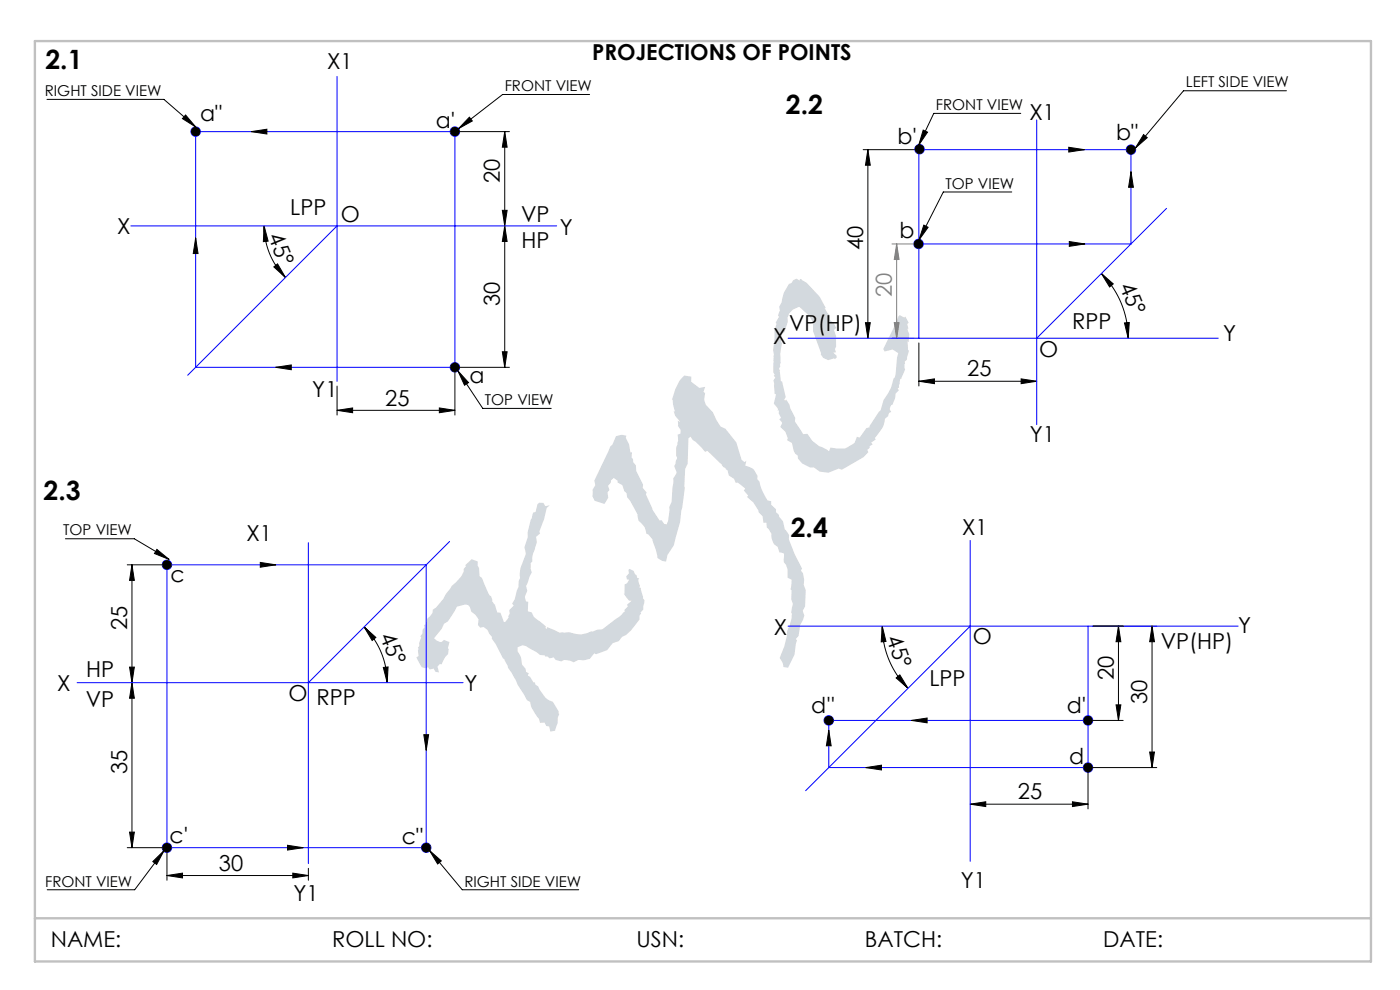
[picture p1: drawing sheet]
<svg xmlns="http://www.w3.org/2000/svg" width="297mm" height="210mm" viewBox="0 0 297 210" stroke-linecap="round" stroke-linejoin="round" font-family="sans-serif">
<g fill="none" stroke="#000" stroke-width=".21">
<path d="M97.5 27.9h10.6M107.1 27.9v50M107.1 27.9l.5 3.3h-1zM183.1 31.7h10.8M184.1 31.7v40M184.1 31.7l.5 3.3h-1zM56 47.9l.9 3.2-1 .2zM56 47.9a15.5 15.5 0 0 0 4.6 11M58.1 56.6l.8-.6 1.7 2.9zM106.6 44.6h1l-.5 3.3zM107.1 47.9l.5 3.3h-1zM233.7 58l2.5 2.2-.8 .7z"/>
<path d="M233.7 58a19.4 19.4 0 0 1 5.6 13.7M96.5 78.9v9.1M97.5 77.9h10.6M106.6 74.6h1l-.5 3.3zM183.6 68.4h1l-.5 3.3zM194.9 72.7v9.2M238.6 68.5l1-.1-.3 3.3zM71.5 87l3.3-.5v1.1zM71.5 81.9v6.1M71.5 87h25M93.2 86.5l3.3 .5-3.3 .6zM194.9 80.9l3.3-.5v1z"/>
<path d="M194.9 80.9h25M216.6 80.4l3.3 .5-3.3 .5zM27 119.8h7.4M28 119.8v60M28 119.8l.5 3.3h-1zM77.2 133l2.5 2.2-.8 .7zM77.2 133a16.7 16.7 0 0 1 4.9 11.8M187.2 132.8l.8 3.3-1.1 .1zM187.2 132.8a18.7 18.7 0 0 0 5.4 13.2M231.8 132.8h13.6M237.3 132.8v20M237.3 132.8l.5 3.3h-1z"/>
<path d="M244.4 132.8v30M244.4 132.8l.5 3.3h-1zM27.5 141.5h1l-.5 3.3zM28 144.8l.5 3.3h-1zM81.3 141.6l1-.1-.2 3.3zM190.1 143.8l.8-.6 1.7 2.8zM231.8 152.8h6.5M236.8 149.5h1l-.5 3.3zM243.9 159.5h1l-.5 3.3zM27 179.8h7.4M27.5 176.5h1l-.5 3.3zM205.8 170.6l3.3-.5v1z"/>
<path d="M205.8 170.6h25M227.5 170.1l3.3 .5-3.3 .5zM230.8 163.8v7.8M231.8 162.8h13.6M35.4 185.7l3.3-.5v1zM35.4 180.8v5.9M35.4 185.7h30M62.1 185.2l3.3 .5-3.3 .5zM65.4 184.2v2.5"/>
</g>
<path d="M189.2 51.7h4.7M190.2 51.7v20M190.2 51.7l.5 3.3h-1zM189.2 71.7h4.7M189.7 68.4h1l-.5 3.3z" fill="none" stroke="#808080" stroke-width=".21"/>
<g fill="none" stroke="#00f" stroke-width=".21">
<path d="M71.5 16.2v64.7M41.5 27.9h55v50h-55zM219.9 25.4v64.7M27.8 47.9h90.3M71.5 47.9l-31.7 31.7M194.9 51.7h45v-20h-45v40M247.5 44.2l-27.6 27.5M167.2 71.7h91.2M35.4 119.8h55v60h-55zM65.4 115.1v68.1M95.4 114.9l-30 29.9M205.8 114.6v68.1"/>
<path d="M167.2 132.8h95.4M205.8 132.8l-34.9 34.9M230.8 132.8v30h-55v-10h55M16.4 144.8h81.8"/>
<circle cx="41.5" cy="27.9" r="1"/>
<circle cx="96.5" cy="27.9" r="1"/>
<circle cx="195.1" cy="31.6" r="1"/>
<circle cx="239.9" cy="31.7" r="1"/>
<circle cx="194.9" cy="51.7" r="1"/>
<circle cx="96.5" cy="77.9" r="1"/>
<circle cx="35.4" cy="119.8" r="1"/>
<circle cx="175.8" cy="152.8" r="1"/>
<circle cx="230.8" cy="152.8" r="1"/>
<circle cx="35.4" cy="179.8" r="1"/>
<circle cx="90.4" cy="179.8" r="1"/>
<circle cx="230.8" cy="162.8" r="1"/>
</g>
<path d="M7.4 8.7h283.4v195.2h-283.4zM7.4 194.8h283.4" fill="none" stroke="#c0c0c0" stroke-width=".5"/>
<g fill="#000">
<path d="M107.1 27.9l.5 3.3h-1zM106.6 44.6h1l-.5 3.3zM184.1 31.7l.5 3.3h-1zM183.6 68.4h1l-.5 3.3zM28 119.8l.5 3.3h-1zM27.5 141.5h1l-.5 3.3zM244.4 132.8l.5 3.3h-1zM243.9 159.5h1l-.5 3.3zM237.3 132.8l.5 3.3h-1zM236.8 149.5h1l-.5 3.3z"/>
<path d="M56 47.9l.9 3.2-1 .2zM58.1 56.6l.8-.6 1.7 2.9z"/>
<path d="M106.6 74.6h1l-.5 3.3zM107.1 47.9l.5 3.3h-1zM27.5 176.5h1l-.5 3.3zM28 144.8l.5 3.3h-1z"/>
<path d="M238.6 68.5l1-.1-.3 3.3zM233.7 58l2.5 2.2-.8 .7z"/>
<path d="M71.5 87l3.3-.5v1.1zM93.2 86.5l3.3 .5-3.3 .6zM194.9 80.9l3.3-.5v1zM216.6 80.4l3.3 .5-3.3 .5z"/>
<path d="M187.2 132.8l.8 3.3-1.1 .1zM190.1 143.8l.8-.6 1.7 2.8z"/>
<path d="M81.3 141.6l1-.1-.2 3.3zM77.2 133l2.5 2.2-.8 .7z"/>
<path d="M227.5 170.1l3.3 .5-3.3 .5zM205.8 170.6l3.3-.5v1z"/>
<path d="M35.4 185.7l3.3-.5v1zM62.1 185.2l3.3 .5-3.3 .5z"/>
</g>
<path d="M190.2 51.7l.5 3.3h-1zM189.7 68.4h1l-.5 3.3z" fill="#808080"/>
<path d="M34.4 119.8a1 1 0 0 0 2 0 1 1 0 0 0-2 0zM34.4 179.8a1 1 0 0 0 2 0 1 1 0 0 0-2 0zM89.4 179.8a1 1 0 0 0 2 0 1 1 0 0 0-2 0zM174.8 152.8a1 1 0 0 0 2 0 1 1 0 0 0-2 0zM95.5 77.9a1 1 0 0 0 2 0 1 1 0 0 0-2 0zM95.5 27.9a1 1 0 0 0 2 0 1 1 0 0 0-2 0zM40.5 27.9a1 1 0 0 0 2 0 1 1 0 0 0-2 0zM229.8 152.8a1 1 0 0 0 2 0 1 1 0 0 0-2 0zM229.8 162.8a1 1 0 0 0 2 0 1 1 0 0 0-2 0zM194.1 31.6a1 1 0 0 0 2 0 1 1 0 0 0-2 0zM193.9 51.7a1 1 0 0 0 2 0 1 1 0 0 0-2 0zM238.9 31.7a1 1 0 0 0 2 0 1 1 0 0 0-2 0z" fill-rule="evenodd" fill="#000"/>
<g fill="none" stroke="#000" stroke-width=".21">
<path d="M272.9 19.3h-21.8l-10.2 12.1M10 21.1h24.8l6.7 5.8M39.4 24.4l2.1 2.5-2.8-1.7zM53.3 27.9l3.3-.5v1zM53.3 27.9h3.3M99.6 24.9l.6 .8-2.9 1.6zM125.1 20h-18.5l-9.3 7.3M195.9 27.6l.9 .4-1.9 2.8zM216.5 24.1h-18.4l-3.2 6.7M226.7 31.2l3.3 .5-3.3 .6zM227 31.7h3M239.9 36.4l.5 3.3h-1z"/>
<path d="M239.9 36.4v3.2M242.6 28.5l.8 .7-2.5 2.2zM41.5 50.5l.5 3.3h-1zM41.5 50.5v3.2M196 47.8l.9 .4-2 2.7zM214.6 40.7h-14.5l-5.2 10.2M226.8 51.2l3.3 .5-3.3 .6zM227 51.7h3.1M58.5 77.9l3.3-.5v1zM58.5 77.9h3.2M97.1 78.7l5.3 7.9h14.5M97.1 78.7l2.3 2.5-.8 .5z"/>
<path d="M13.9 114.3h14.6l7.4 4.4M33.3 116.5l2.6 2.2-3.1-1.3zM55.2 119.3l3.3 .5-3.3 .5zM55.3 119.8h3.2M89.9 155.8h1l-.5 3.3zM90.4 156.1v3M175.8 154.9l.5 3.3h-1zM175.8 154.9v3.2M193.4 152.8l3.3-.5v1zM193.4 152.8h3.2M61 179.3l3.3 .5-3.3 .5zM61.1 179.8h3.2"/>
<path d="M183.7 162.8l3.3-.5v1zM183.7 162.8h3.1M32.4 182.8l2.4-2.4-1.6 3zM34.8 180.4l-6.2 8.3h-18.6M91.1 180.4l2.5 2.2-.8 .7zM91.1 180.4l7 8.3h24.7"/>
</g>
<g fill="#000">
<path d="M58.5 77.9l3.3-.5v1zM53.3 27.9l3.3-.5v1zM41.5 50.5l.5 3.3h-1zM226.8 51.2l3.3 .5-3.3 .6zM239.9 36.4l.5 3.3h-1zM226.7 31.2l3.3 .5-3.3 .6zM61 179.3l3.3 .5-3.3 .5zM89.9 155.8h1l-.5 3.3zM55.2 119.3l3.3 .5-3.3 .5zM193.4 152.8l3.3-.5v1zM183.7 162.8l3.3-.5v1zM175.8 154.9l.5 3.3h-1z"/>
<path d="M97.1 78.7l2.3 2.5-.8 .5zM39.4 24.4l2.1 2.5-2.8-1.7zM99.6 24.9l.6 .8-2.9 1.6zM242.6 28.5l.8 .7-2.5 2.2zM196 47.8l.9 .4-2 2.7zM195.9 27.6l.9 .4-1.9 2.8zM33.3 116.5l2.6 2.2-3.1-1.3zM32.4 182.8l2.4-2.4-1.6 3zM91.1 180.4l2.5 2.2-.8 .7z"/>
</g>
<text font-size="54.7" fill="#d3d9de" x="105.3" y="161.6" transform="rotate(-40 105.3 161.6)">KYC</text>
<g font-size="5.6">
<text x="9.6" y="14.6">2.1</text>
<text x="166.7" y="24.2">2.2</text>
<text x="9.2" y="106.1">2.3</text>
<text x="167.7" y="114">2.4</text>
</g>
<g font-size="4.7">
<text x="69.4" y="14.6">X1</text>
<text x="125.6" y="12.8">PROJECTIONS OF POINTS</text>
<text x="42.4" y="25.7">a&quot;</text>
<text x="92.4" y="27.2">a'</text>
<text x="218.4" y="25.4">X1</text>
<text x="236.8" y="29.8">b&quot;</text>
<text x="190.4" y="30.6">b'</text>
<text x="106.1" y="38.9" transform="rotate(-90 106.1 38.9)">20</text>
<text x="61.6" y="45.5">LPP</text>
<text x="72.3" y="47">O</text>
<text x="110.5" y="47.1">VP</text>
<text x="24.8" y="49.6">X</text>
<text x="56.8" y="50.1" transform="rotate(68 56.8 50.1)">45°</text>
<text x="110.6" y="52.6">HP</text>
<text x="118.7" y="49.8">Y</text>
<text x="183.1" y="53" transform="rotate(-90 183.1 53)">40</text>
<text x="190.8" y="50.4">b</text>
<text x="106.1" y="65" transform="rotate(-90 106.1 65)">30</text>
<text x="237.4" y="60.7" transform="rotate(67 237.4 60.7)">45°</text>
<text x="167.4" y="70.1">VP(HP)</text>
<text x="227.4" y="69.8">RPP</text>
<text x="164" y="72.9">X</text>
<text x="220.5" y="75.7">O</text>
<text x="259.5" y="72.4">Y</text>
<text x="99.6" y="81.1">a</text>
<text x="205.2" y="79.9">25</text>
<text x="66.3" y="84.1">Y1</text>
<text x="81.7" y="86">25</text>
<text x="218.4" y="93.8">Y1</text>
<text x="204.1" y="113.5">X1</text>
<text x="52.3" y="114.9">X1</text>
<text x="36.2" y="123.4">c</text>
<text x="27" y="133.6" transform="rotate(-90 27 133.6)">25</text>
<text x="80.5" y="134.9" transform="rotate(68 80.5 134.9)">45°</text>
<text x="164.1" y="134.8">X</text>
<text x="188" y="135.4" transform="rotate(70 188 135.4)">45°</text>
<text x="206.4" y="136.7">O</text>
<text x="246.2" y="137.7">VP(HP)</text>
<text x="262.7" y="134.2">Y</text>
<text x="18.3" y="143.5">HP</text>
<text x="12.2" y="146.6">X</text>
<text x="18.2" y="149.9">VP</text>
<text x="61.2" y="148.6">O</text>
<text x="67.1" y="149.5">RPP</text>
<text x="98.5" y="146.6">Y</text>
<text x="197.2" y="145.5">LPP</text>
<text x="236.3" y="144.2" transform="rotate(-90 236.3 144.2)">20</text>
<text x="243.4" y="149.4" transform="rotate(-90 243.4 149.4)">30</text>
<text x="172.1" y="151.2">d''</text>
<text x="226.3" y="151.2">d'</text>
<text x="226.8" y="162">d</text>
<text x="27" y="164.3" transform="rotate(-90 27 164.3)">35</text>
<text x="215.9" y="169.6">25</text>
<text x="36" y="178.9">c'</text>
<text x="85.3" y="178.9">c&quot;</text>
<text x="46.4" y="184.7">30</text>
<text x="62.3" y="191.1">Y1</text>
<text x="203.8" y="188.3">Y1</text>
<text x="10.8" y="200.8">NAME:</text>
<text x="70.5" y="200.8">ROLL NO:</text>
<text x="135" y="200.8">USN:</text>
<text x="183.5" y="200.8">BATCH:</text>
<text x="234" y="200.8">DATE:</text>
</g>
<text font-size="4.7" fill="#808080" x="189.2" y="63" transform="rotate(-90 189.2 63)">20</text>
<g font-size="3.2">
<text x="9.5" y="20.4">RIGHT SIDE VIEW</text>
<text x="107.1" y="19.3">FRONT VIEW</text>
<text x="198.5" y="23.3">FRONT VIEW</text>
<text x="251.6" y="18.5">LEFT SIDE VIEW</text>
<text x="200.6" y="40">TOP VIEW</text>
<text x="102.9" y="85.9">TOP VIEW</text>
<text x="13.4" y="113.6">TOP VIEW</text>
<text x="9.6" y="188.1">FRONT VIEW</text>
<text x="98.5" y="188.1">RIGHT SIDE VIEW</text>
</g>
</svg>
